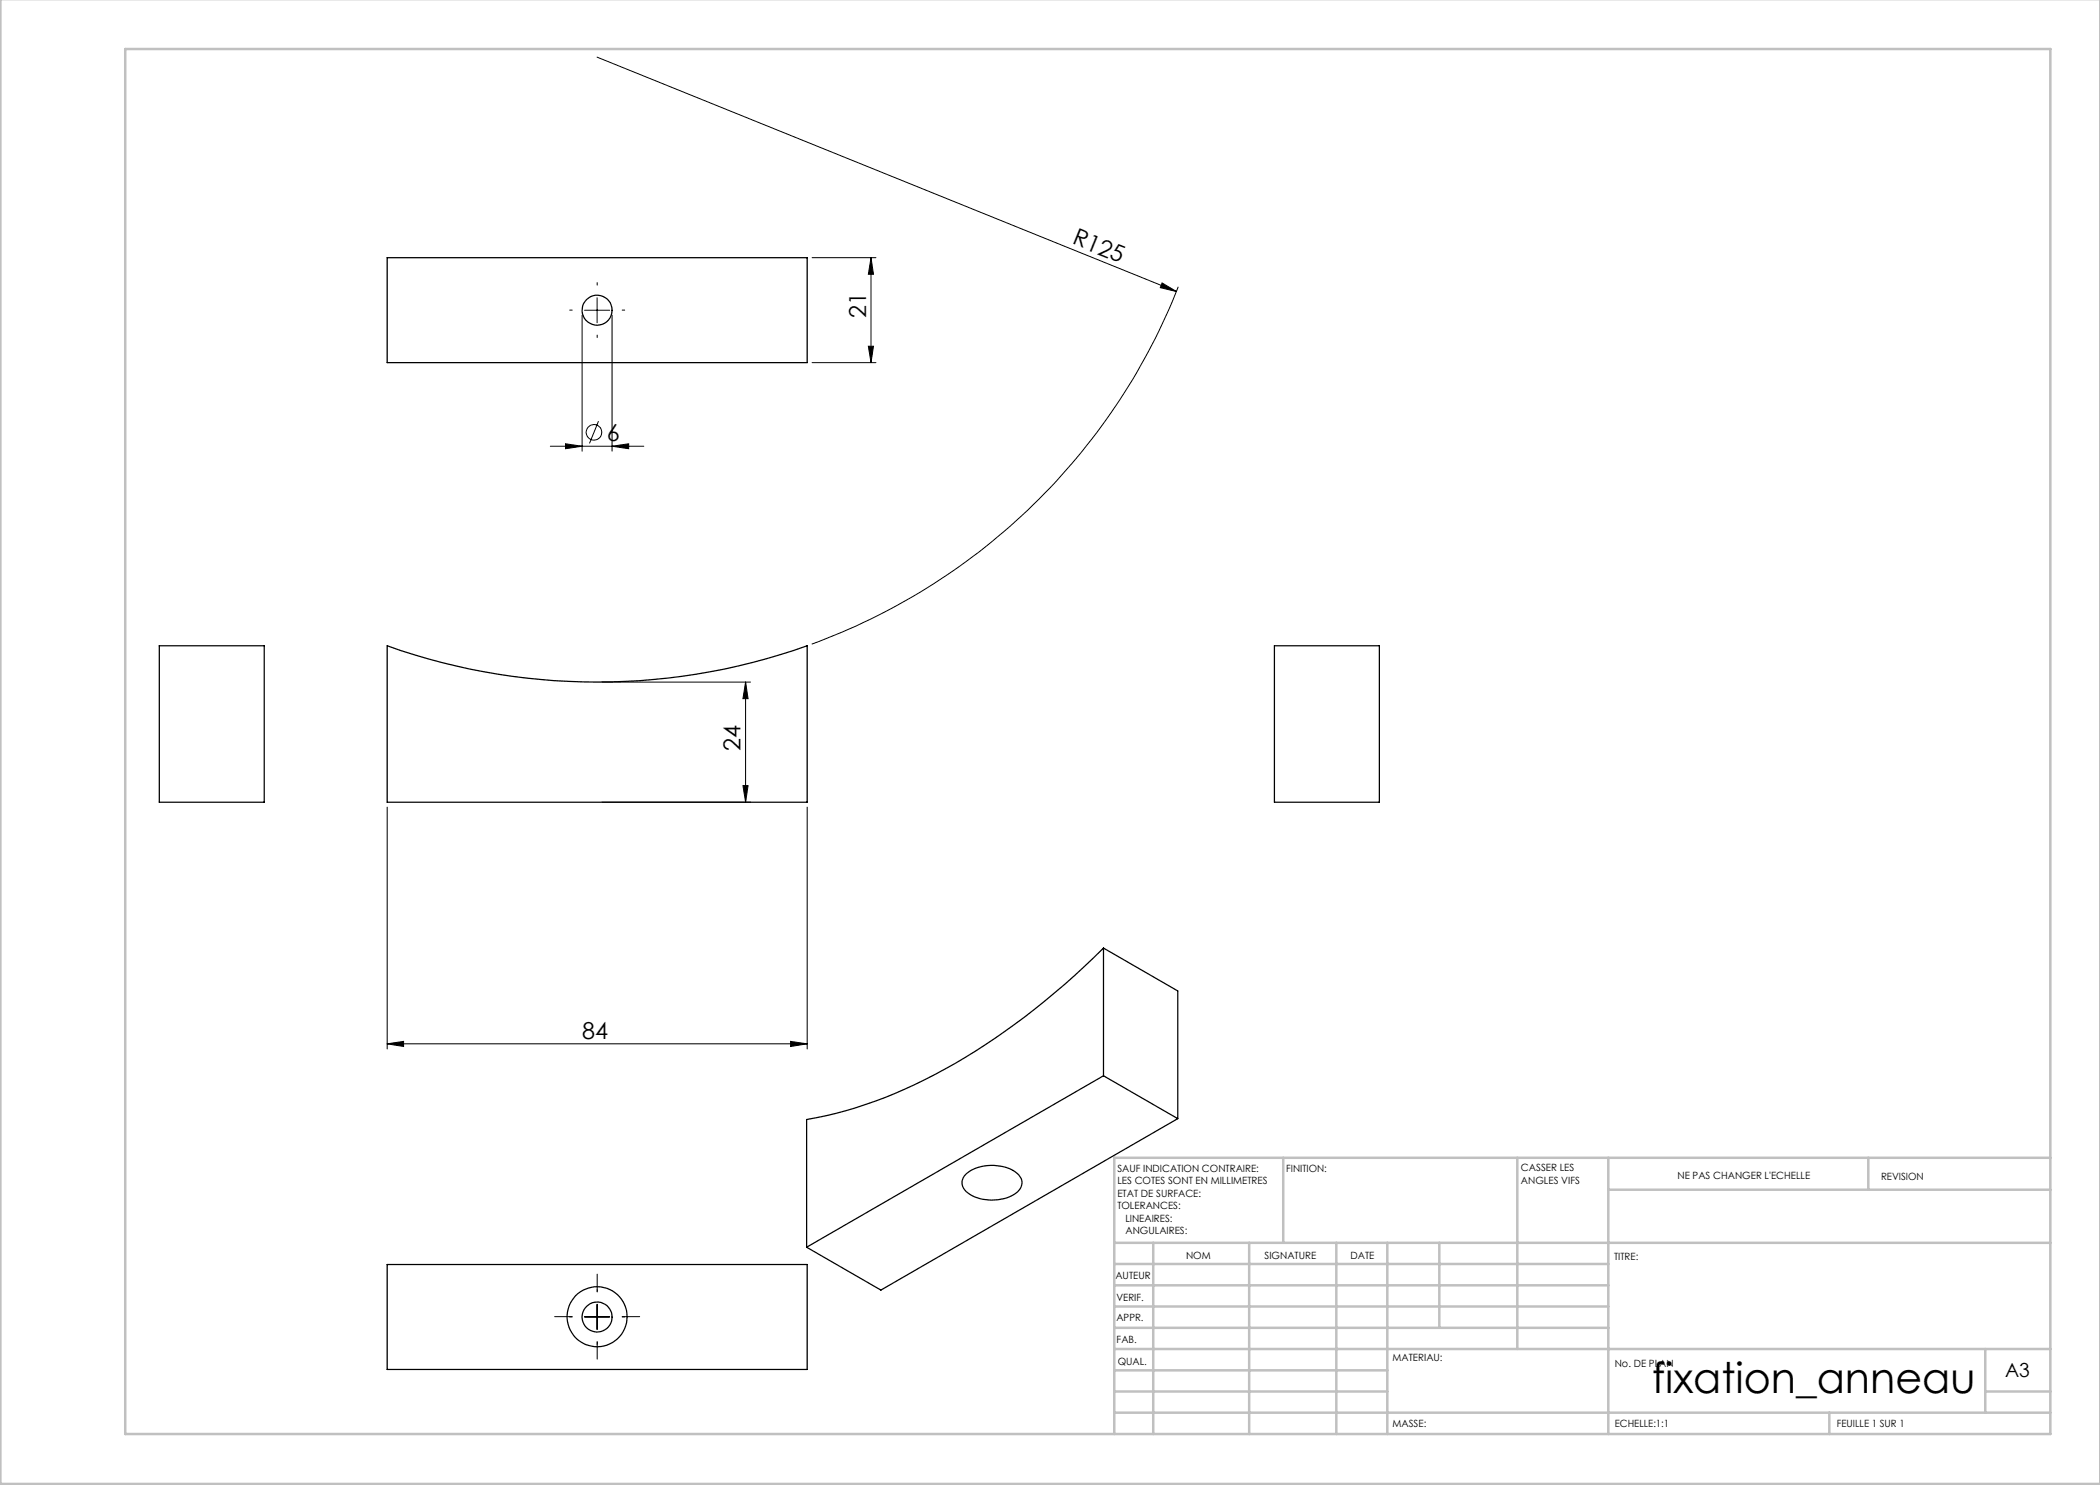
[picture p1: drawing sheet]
<svg xmlns="http://www.w3.org/2000/svg" width="420mm" height="297mm" viewBox="0 0 420 297" stroke-linecap="round" stroke-linejoin="round" font-family="sans-serif">
<g fill="none" stroke="#000" stroke-width=".2">
<path d="M119.4 11.4l115.9 46.9M119.4 59.5v5.1M162.4 51.5h12.8M174.2 51.5l.5 3.4h-1zM174.2 51.5v21M232.4 56.6l2.9 1.7-3.2-.8zM235.7 57.4a125.1 125.1 0 0 1-73.4 71.4M116.4 63v27.2M116.9 62.1h5M122.4 63v27.2M162.4 72.5h12.8M173.7 69.2h1l-.5 3.3z"/>
<path d="M110.1 89.2h18.7M113.1 88.8l3.3 .4-3.3 .5zM119.7 84.2l-1.8 4.5M122.4 89.2l3.3-.4v.9zM120.4 136.4h29.7M149.1 136.4v24M149.1 136.4l.5 3.3h-1zM148.6 157.1h1l-.5 3.3zM77.4 161.4v48.4M120.4 160.4h29.7M161.4 161.4v48.4M77.4 208.8l3.3-.5v1z"/>
<path d="M77.4 208.8h84M158.1 208.3l3.3 .5-3.3 .5zM116.9 263.4h5M116.9 263.3h5M119.4 260.8v5.1"/>
<circle cx="118.8" cy="86.5" r="1.56"/>
</g>
<path d="M119.4 57v-.5M114.4 62h-.5M119.4 67v.5M124.4 62h.5M119.4 258.4v-.5M119.4 258.3v-3.5M114.4 263.4h-.5M114.4 263.3h-3.5M119.4 268.4v.5M119.4 268.3v3.5M124.4 263.4h.5M124.4 263.3h3.5" fill="none" stroke="#000" stroke-width=".2" stroke-dasharray="30.5 1.3 1.3 1.3"/>
<g fill="none" stroke="#c0c0c0" stroke-width=".5">
<path d="M.1 -.1v296.9h419.9M25 9.8h385.1v277h-385.1zM256.6 231.6v17M303.5 231.6v38.2M321.7 231.6v55.2M321.7 237.9h88.4M373.7 231.6v6.3M410.1 231.6h-187.3v55.2M222.8 248.6h187.3M222.8 257.1h98.9M222.8 252.8h98.9M230.6 248.6v38.2"/>
<path d="M249.8 248.6v38.2M267.3 248.6v38.2M277.5 248.6v38.2M287.9 248.6v17M222.8 265.6h98.9M222.8 261.3h98.9M222.8 278.3h54.7M222.8 274.1h54.7M222.8 269.8h187.3M397.1 278.3h13M397.1 269.8v12.7M222.8 282.5h187.3"/>
<path d="M365.9 282.5v4.3"/>
</g>
<g fill="#000">
<path d="M232.4 56.6l2.9 1.7-3.2-.8z"/>
<path d="M174.2 51.5l.5 3.4h-1zM173.7 69.2h1l-.5 3.3z"/>
<path d="M122.4 89.2l3.3-.4v.9zM113.1 88.8l3.3 .4-3.3 .5z"/>
<path d="M148.6 157.1h1l-.5 3.3zM149.1 136.4l.5 3.3h-1z"/>
<path d="M77.4 208.8l3.3-.5v1zM158.1 208.3l3.3 .5-3.3 .5z"/>
</g>
<g fill="none" stroke="#000" stroke-width=".25">
<path d="M77.4 51.5h84v21h-84zM31.9 129.1h20.9v31.3h-20.9zM77.4 129.1a125 125 0 0 0 84 0v31.3h-84zM254.9 129.1h21v31.3h-21zM220.7 189.6a137.9 137.9 0 0 1-39.8 28.2 79.4 79.4 0 0 1-19.6 6.1v25.5M220.7 189.6v25.6M220.7 189.6l14.8 8.6v25.5M220.7 215.2l14.8 8.5M220.7 215.2l-59.4 34.2M193.1 234.9a8.5 8.5 0 0 1 10.6 0 2.48 2.48 0 0 1-1 4 8.9 8.9 0 0 1-9.5-.6 2.27 2.27 0 0 1-.1-3.4zM235.5 223.7l-59.3 34.3-14.9-8.6M77.4 252.9h84v21h-84z"/>
<circle cx="119.4" cy="62" r="3"/>
<circle cx="119.4" cy="263.3" r="6"/>
<circle cx="119.4" cy="263.4" r="2.99"/>
</g>
<text font-size="8.5" x="330.4" y="278.5">fixation_anneau</text>
<g font-size="4.7">
<text x="214.3" y="48.7" transform="rotate(22 214.3 48.7)">R125</text>
<text x="173.2" y="63.5" transform="rotate(-90 173.2 63.5)">21</text>
<text x="121.4" y="88.2">6</text>
<text x="148.1" y="150.1" transform="rotate(-90 148.1 150.1)">24</text>
<text x="116.4" y="207.7">84</text>
</g>
<text font-size="3.9" x="401" y="275.4">A3</text>
<g font-size="2">
<text x="223.5" y="234.4">SAUF INDICATION CONTRAIRE:</text>
<text x="223.5" y="236.9">LES COTES SONT EN MILLIMETRES</text>
<text x="223.5" y="239.4">ETAT DE SURFACE:</text>
<text x="257.2" y="234.4">FINITION:</text>
<text x="304.2" y="234.3">CASSER LES</text>
<text x="304.2" y="236.8">ANGLES VIFS</text>
<text x="335.5" y="235.8">NE PAS CHANGER L'ECHELLE</text>
<text x="376.2" y="236">REVISION</text>
<text x="223.5" y="241.9">TOLERANCES:</text>
<text x="225.1" y="244.4">LINEAIRES:</text>
<text x="225.1" y="246.9">ANGULAIRES:</text>
<text x="237.2" y="251.8">NOM</text>
<text x="252.9" y="251.7">SIGNATURE</text>
<text x="270.1" y="251.7">DATE</text>
<text x="223.1" y="255.9">AUTEUR</text>
<text x="322.8" y="252">TITRE:</text>
<text x="223.3" y="260.1">VERIF.</text>
<text x="223.3" y="264.2">APPR.</text>
<text x="223.3" y="268.6">FAB.</text>
<text x="223.5" y="272.9">QUAL.</text>
<text x="278.5" y="272.3">MATERIAU:</text>
<text x="323" y="273.4">No. DE PLAN</text>
<text x="278.5" y="285.3">MASSE:</text>
<text x="323" y="285.4">ECHELLE:1:1</text>
<text x="367.4" y="285.4">FEUILLE 1 SUR 1</text>
</g>
</svg>
